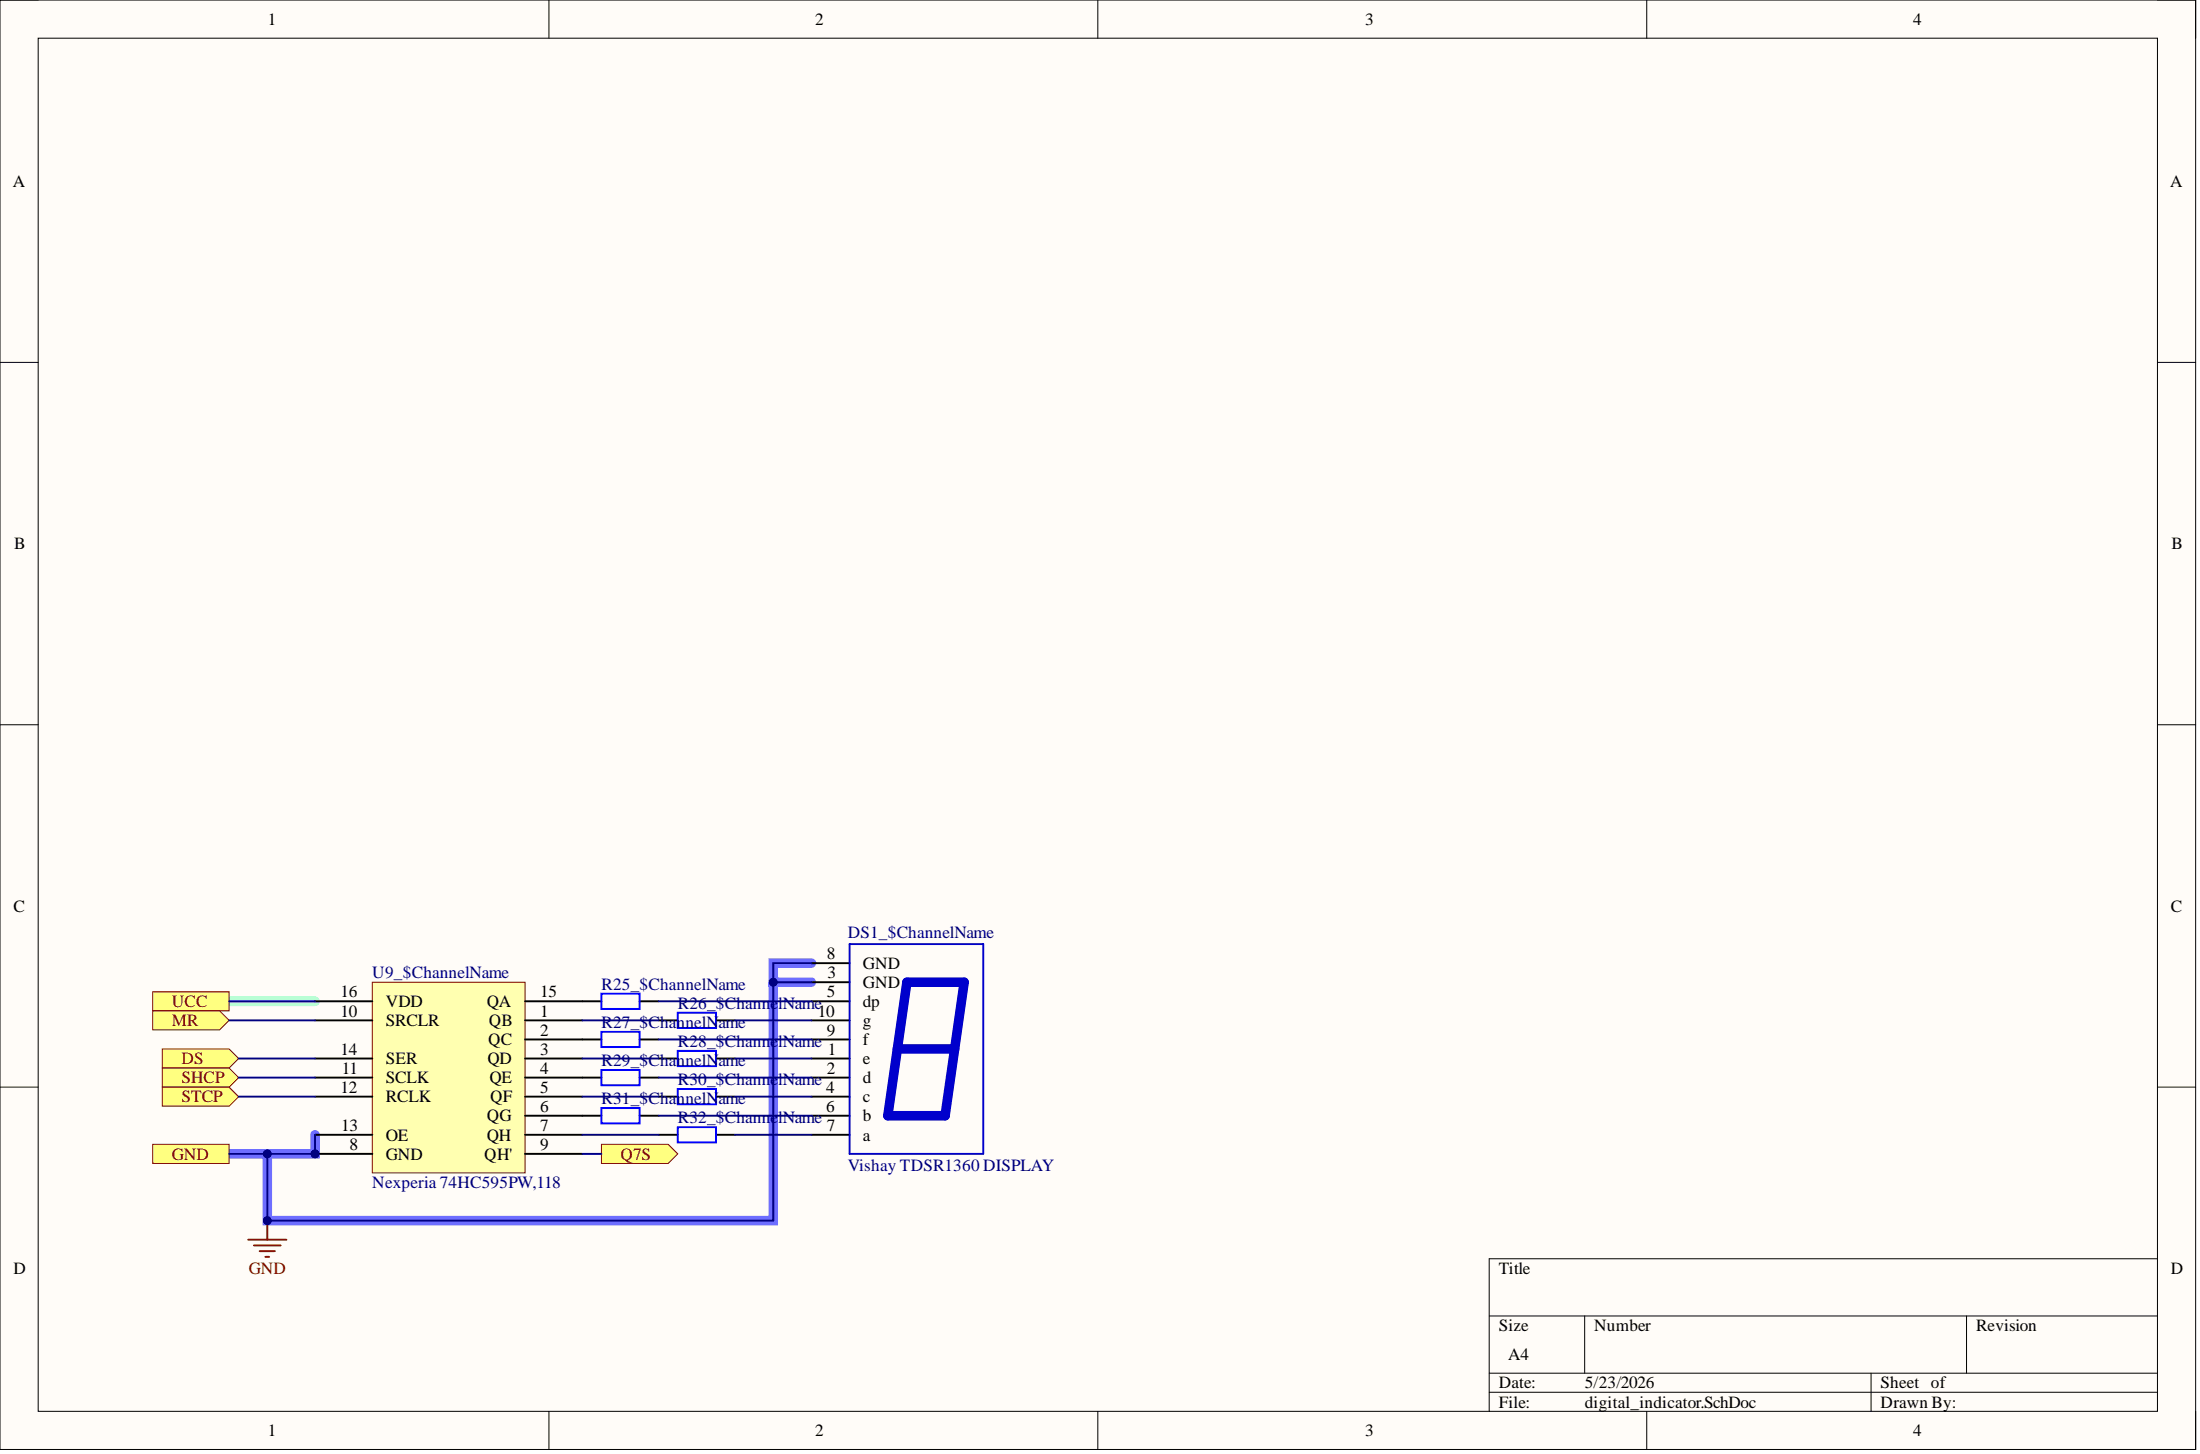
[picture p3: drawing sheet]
<svg xmlns="http://www.w3.org/2000/svg" width="292mm" height="193mm" viewBox="0 0 292 193" stroke-linecap="round" stroke-linejoin="round" font-family="sans-serif">
<path d="M0 0h291.5v192.4h-291.5z" fill-rule="evenodd" fill="#fffcf8"/>
<path d="M0 0h291.5v192.4h-291.5z" fill="none" stroke="#000" stroke-width=".13"/>
<path d="M5.1 5.1h281.4v182.2h-281.4z" fill-rule="evenodd" fill="#fffcf8"/>
<g fill="none" stroke="#000" stroke-width=".13">
<path d="M0 0h5.1M5.1 5.1h281.4v182.2h-281.4zM72.9 0v5.1M145.8 0v5.1M218.6 0v5.1M286.5 0h5v5.1M0 48.1h5.1M286.5 48.1h5M0 96.2h5.1M286.5 96.2h5M0 144.3h5.1M286.5 144.3h5"/>
<path d="M197.7 174.7h88.8M210.4 174.7v7.5M261.1 174.7v7.5M286.5 167.1h-88.8v20.2M72.9 187.3v5.1M145.8 187.3v5.1M197.7 182.2h88.8M197.7 184.8h88.8M218.6 187.3v5.1M248.4 182.2v5.1M291.5 187.3v5.1"/>
</g>
<path d="M102.7 130.4v31.6h-67.2v-8.9h-5.1M107.7 127.8h-5v2.6h5M41.8 150.6v2.5h-6.3" fill="none" stroke="#6e6eff" stroke-width="1.3"/>
<path d="M30.4 132.9h11.4" fill="none" stroke="#6effff" stroke-width="1.3"/>
<circle cx="41.8" cy="153.1" r=".51" fill="#000080"/>
<circle cx="41.8" cy="153.1" r=".51" fill="none" stroke="#000080" stroke-width=".13"/>
<path d="M49.4 130.4h20.3v25.3h-20.3z" fill-rule="evenodd" fill="#ffffb0"/>
<path d="M49.4 130.4h20.3v25.3h-20.3z" fill="none" stroke="#800000" stroke-width=".13"/>
<path d="M41.8 153.1h7.6" fill="none" stroke="#000" stroke-width=".25"/>
<circle cx="41.8" cy="153.1" r=".51" fill="#000080"/>
<circle cx="41.8" cy="153.1" r=".51" fill="none" stroke="#000080" stroke-width=".13"/>
<g fill="none" stroke="#000" stroke-width=".25">
<path d="M41.8 132.9h7.6M41.8 135.4h7.6M69.7 132.9h10.2M69.7 135.4h7.6M69.7 138h10.2M84.9 132.9h2.6M84.9 138h2.6M87.5 135.4h2.5M95.1 135.4h2.5M107.7 132.9h5.1M107.7 135.4h5.1M107.7 138h5.1"/>
<path d="M107.7 127.8h5.1M107.7 130.4h5.1M41.8 145.5h7.6M41.8 143h7.6M41.8 140.5h7.6M41.8 150.6h7.6M69.7 145.5h7.6M69.7 143h10.2M69.7 140.5h7.6M69.7 150.6h7.6M69.7 148.1h10.2M69.7 153.1h7.6"/>
<path d="M84.9 143h2.6M84.9 148.1h2.6M87.5 145.5h2.5M87.5 140.5h2.5M87.5 150.6h2.5M95.1 145.5h2.5M95.1 140.5h2.5M95.1 150.6h2.5M107.7 145.5h5.1M107.7 143h5.1M107.7 140.5h5.1M107.7 150.6h5.1"/>
<path d="M107.7 148.1h5.1"/>
</g>
<path d="M112.8 125.3h17.8v27.8h-17.8z" fill="none" stroke="#00c" stroke-width=".25"/>
<path d="M119.1 139.2h7.6M120.4 130.4h7.6l-2.5 17.7h-7.6z" fill="none" stroke="#00c" stroke-width="1.3"/>
<path d="M79.9 131.9h5v2h-5zM79.9 136.9h5v2.1h-5zM90 134.4h5.1v2h-5.1zM90 139.5h5.1v2h-5.1zM79.9 142h5v2h-5zM79.9 147.1h5v2h-5zM90 144.5h5.1v2.1h-5.1zM90 149.6h5.1v2h-5.1z" fill="none" stroke="#00f" stroke-width=".25"/>
<path d="M20.3 131.6h10.1v2.6h-10.1z" fill-rule="evenodd" fill="#ffff80"/>
<path d="M20.3 131.6h10.1v2.6h-10.1z" fill="none" stroke="#800000" stroke-width=".13"/>
<path d="M20.3 134.2h8.9l1.2 1.2-1.2 1.3h-8.9z" fill-rule="evenodd" fill="#ffff80"/>
<path d="M20.3 134.2h8.9l1.2 1.2-1.2 1.3h-8.9z" fill="none" stroke="#800000" stroke-width=".13"/>
<path d="M21.5 139.2h8.9l1.3 1.3-1.3 1.2h-8.9z" fill-rule="evenodd" fill="#ffff80"/>
<path d="M21.5 139.2h8.9l1.3 1.3-1.3 1.2h-8.9z" fill="none" stroke="#800000" stroke-width=".13"/>
<path d="M21.5 141.7h8.9l1.3 1.3-1.3 1.3h-8.9z" fill-rule="evenodd" fill="#ffff80"/>
<path d="M21.5 141.7h8.9l1.3 1.3-1.3 1.3h-8.9z" fill="none" stroke="#800000" stroke-width=".13"/>
<path d="M21.5 144.3h8.9l1.3 1.2-1.3 1.3h-8.9z" fill-rule="evenodd" fill="#ffff80"/>
<path d="M21.5 144.3h8.9l1.3 1.2-1.3 1.3h-8.9z" fill="none" stroke="#800000" stroke-width=".13"/>
<path d="M20.3 151.9h10.1v2.5h-10.1z" fill-rule="evenodd" fill="#ffff80"/>
<path d="M20.3 151.9h10.1v2.5h-10.1z" fill="none" stroke="#800000" stroke-width=".13"/>
<path d="M79.9 151.9h8.8l1.3 1.2-1.3 1.3h-8.8z" fill-rule="evenodd" fill="#ffff80"/>
<path d="M79.9 151.9h8.8l1.3 1.2-1.3 1.3h-8.8z" fill="none" stroke="#800000" stroke-width=".13"/>
<path d="M33 164.5h5M33.7 165.3h3.6M34.5 166h2M35.2 166.8h.5M35.5 162v2.5" fill="none" stroke="#800000" stroke-width=".25"/>
<circle cx="35.5" cy="162" r=".51" fill="#000080"/>
<circle cx="35.5" cy="162" r=".51" fill="none" stroke="#000080" stroke-width=".13"/>
<g fill="none" stroke="#000080" stroke-width=".25">
<path d="M77.3 135.4h10.2M87.5 138h20.2M87.5 132.9h20.2M97.6 135.4h10.1M107.7 127.8h-5v2.6h5M77.3 140.5h10.2M77.3 145.5h10.2M77.3 150.6h10.2M77.3 153.1h2.6M87.5 143h20.2M87.5 148.1h20.2M97.6 140.5h10.1"/>
<path d="M97.6 145.5h10.1M97.6 150.6h10.1"/>
</g>
<circle cx="102.7" cy="130.4" r=".51" fill="#000080"/>
<circle cx="102.7" cy="130.4" r=".51" fill="none" stroke="#000080" stroke-width=".13"/>
<path d="M102.7 130.4v31.6h-67.2v-8.9h-5.1" fill="none" stroke="#000080" stroke-width=".25"/>
<circle cx="102.7" cy="130.4" r=".51" fill="#000080"/>
<circle cx="102.7" cy="130.4" r=".51" fill="none" stroke="#000080" stroke-width=".13"/>
<circle cx="35.5" cy="162" r=".51" fill="#000080"/>
<circle cx="35.5" cy="162" r=".51" fill="none" stroke="#000080" stroke-width=".13"/>
<circle cx="35.5" cy="153.1" r=".51" fill="#000080"/>
<circle cx="35.5" cy="153.1" r=".51" fill="none" stroke="#000080" stroke-width=".13"/>
<path d="M41.8 150.6v2.5h-6.3" fill="none" stroke="#000080" stroke-width=".25"/>
<circle cx="41.8" cy="153.1" r=".51" fill="#000080"/>
<circle cx="41.8" cy="153.1" r=".51" fill="none" stroke="#000080" stroke-width=".13"/>
<circle cx="35.5" cy="153.1" r=".51" fill="#000080"/>
<circle cx="35.5" cy="153.1" r=".51" fill="none" stroke="#000080" stroke-width=".13"/>
<path d="M30.4 132.9h11.4M30.4 135.4h11.4M31.7 140.5h10.1M31.7 143h10.1M31.7 145.5h10.1" fill="none" stroke="#000080" stroke-width=".25"/>
<g font-size="2.3">
<text x="35.6" y="3.3">1</text>
<text x="108.2" y="3.3">2</text>
<text x="181.3" y="3.3">3</text>
<text x="254" y="3.3">4</text>
<text x="1.7" y="24.8">A</text>
<text x="288.1" y="24.8">A</text>
<text x="1.9" y="72.9">B</text>
<text x="288.3" y="72.9">B</text>
<text x="1.8" y="121">C</text>
<text x="288.2" y="121">C</text>
<text x="109.8" y="127.3">8</text>
<text x="109.8" y="129.9">3</text>
<text x="114.6" y="128.6">GND</text>
<text x="114.6" y="131.1">GND</text>
<text x="45.2" y="132.4">16</text>
<text x="45.2" y="134.9">10</text>
<text x="51.2" y="133.6">VDD</text>
<text x="51.2" y="136.2">SRCLR</text>
<text x="64.6" y="133.6">QA</text>
<text x="64.9" y="136.2">QB</text>
<text x="71.7" y="132.4">15</text>
<text x="71.7" y="134.9">1</text>
<text x="71.7" y="137.4">2</text>
<text x="108.6" y="134.9">10</text>
<text x="109.8" y="137.4">9</text>
<text x="109.8" y="132.4">5</text>
<text x="114.6" y="136.2">g</text>
<text x="114.6" y="133.6">dp</text>
<text x="45.2" y="140">14</text>
<text x="45.4" y="142.5">11</text>
<text x="51.2" y="143.8">SCLK</text>
<text x="51.2" y="141.2">SER</text>
<text x="64.7" y="141.2">QD</text>
<text x="64.8" y="138.7">QC</text>
<text x="65" y="143.8">QE</text>
<text x="71.7" y="140">3</text>
<text x="71.7" y="142.5">4</text>
<text x="109.8" y="142.5">2</text>
<text x="109.9" y="140">1</text>
<text x="114.6" y="138.7">f</text>
<text x="114.6" y="143.8">d</text>
<text x="114.6" y="141.2">e</text>
<text x="45.2" y="145">12</text>
<text x="51.2" y="146.3">RCLK</text>
<text x="64.6" y="148.8">QG</text>
<text x="65.1" y="146.3">QF</text>
<text x="71.7" y="145">5</text>
<text x="71.7" y="147.6">6</text>
<text x="109.7" y="145">4</text>
<text x="109.7" y="147.6">6</text>
<text x="114.6" y="146.3">c</text>
<text x="114.6" y="148.8">b</text>
<text x="45.3" y="150.1">13</text>
<text x="46.4" y="152.6">8</text>
<text x="51.2" y="153.9">GND</text>
<text x="51.2" y="151.4">OE</text>
<text x="64.3" y="153.9">QH'</text>
<text x="64.6" y="151.4">QH</text>
<text x="71.7" y="150.1">7</text>
<text x="71.7" y="152.6">9</text>
<text x="109.8" y="150.1">7</text>
<text x="114.6" y="151.4">a</text>
<text x="1.8" y="169.1">D</text>
<text x="199" y="169.1">Title</text>
<text x="288.2" y="169.1">D</text>
<text x="199" y="176.7">Size</text>
<text x="211.7" y="176.7">Number</text>
<text x="262.4" y="176.7">Revision</text>
<text x="199" y="184.3">Date:</text>
<text x="200.3" y="180.5">A4</text>
<text x="210.4" y="184.3">5/23/2026</text>
<text x="249.7" y="184.3">Sheet of</text>
<text x="35.6" y="190.6">1</text>
<text x="108.2" y="190.6">2</text>
<text x="181.3" y="190.6">3</text>
<text x="199" y="186.8">File:</text>
<text x="210.4" y="186.8">digital_indicator.SchDoc</text>
<text x="249.7" y="186.8">Drawn By:</text>
<text x="254" y="190.6">4</text>
</g>
<g font-size="2.3" fill="#000080">
<text x="112.6" y="124.5">DS1_$ChannelName</text>
<text x="49.4" y="129.9">U9_$ChannelName</text>
<text x="79.9" y="131.4">R25_$ChannelName</text>
<text x="79.9" y="136.4">R27_$ChannelName</text>
<text x="90" y="133.9">R26_$ChannelName</text>
<text x="79.9" y="141.5">R29_$ChannelN</text>
<text x="90" y="139">R28_$ChannelName</text>
<text x="95.4" y="141.5">ame</text>
<text x="79.9" y="146.6">R31_$ChannelN</text>
<text x="90" y="144">R30_$ChannelName</text>
<text x="90" y="149.1">R32_$ChannelName</text>
<text x="95.4" y="146.6">ame</text>
<text x="112.6" y="155.4">Vishay TDSR1360 DISPLAY</text>
<text x="49.4" y="157.7">Nexperia 74HC595PW,118</text>
</g>
<g font-size="2.3" fill="#800000">
<text x="22.8" y="133.6">UCC</text>
<text x="22.8" y="136.2">MR</text>
<text x="24.1" y="141.2">DS</text>
<text x="24.1" y="143.8">SHCP</text>
<text x="24.1" y="146.3">STCP</text>
<text x="22.8" y="153.9">GND</text>
<text x="82.4" y="153.9">Q7S</text>
<text x="33" y="169.1">GND</text>
</g>
</svg>
